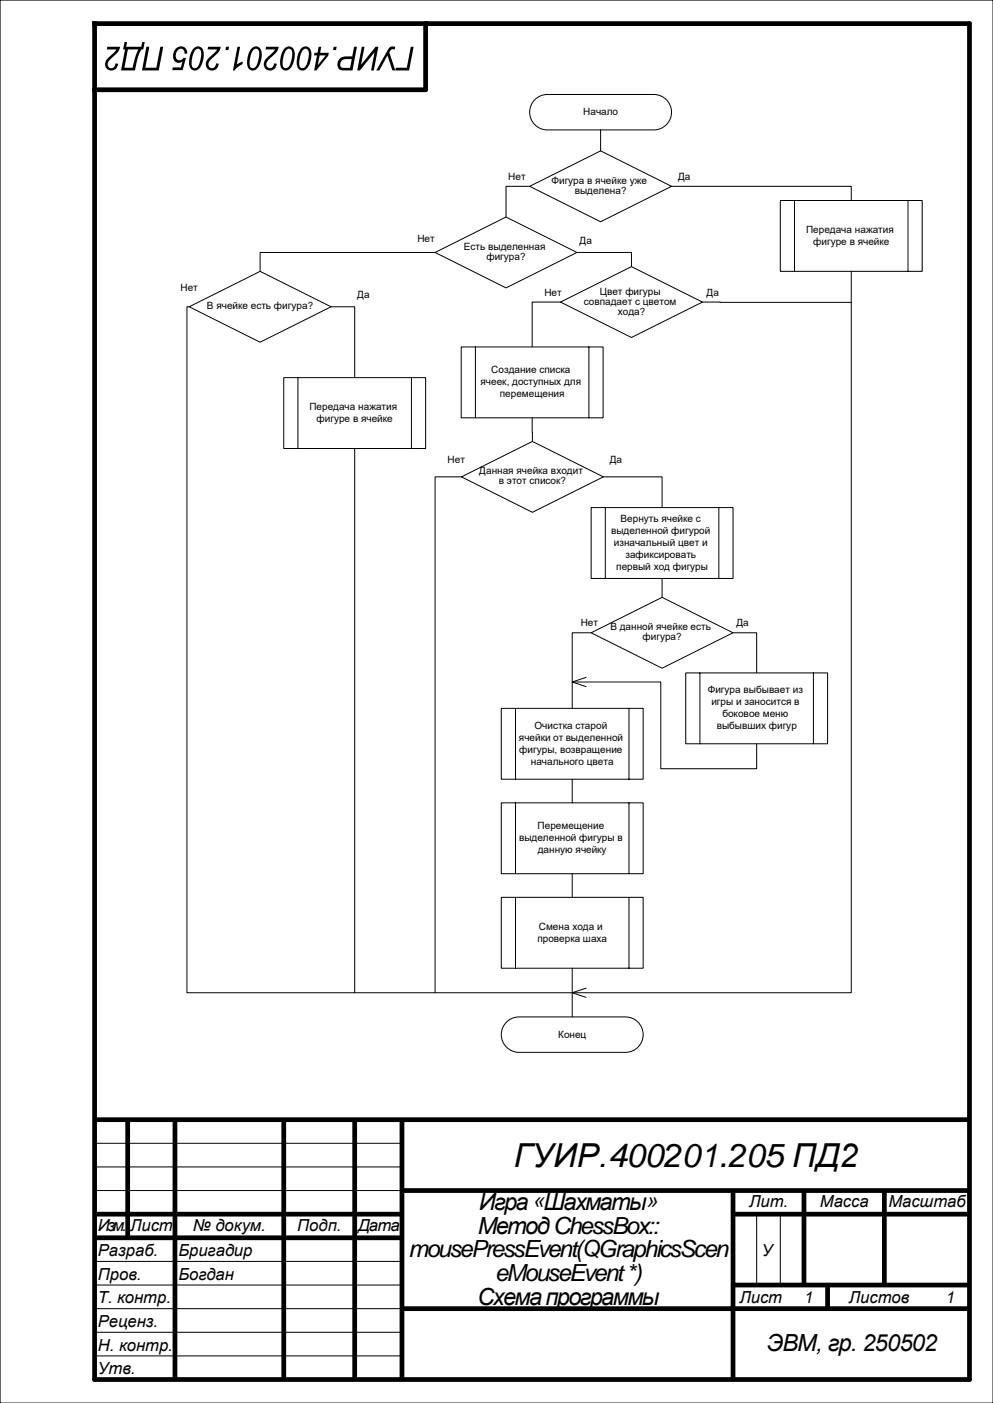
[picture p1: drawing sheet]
<svg xmlns="http://www.w3.org/2000/svg" width="210mm" height="297mm" viewBox="0 0 210 297" stroke-linecap="round" stroke-linejoin="round" font-family="sans-serif">
<path d="M0 0h210v297h-210z" fill="none" stroke="#000" stroke-width=".25"/>
<path d="M20 5h185v287h-185zM90 5v14h-70" fill="none" stroke="#000" stroke-width="1"/>
<g fill="none" stroke="#000" stroke-width="1" stroke-linecap="butt">
<path d="M20 237h185M27 237v25M37 237v55M60 237v55M75 237v55M85 237v55M20 257h65M85 252h120M155 252v40M155 257h50M170 252v20M187 252v20"/>
<path d="M20 262h65M85 277h120M155 272h50M175 272v5"/>
</g>
<path d="M20 242h65M20 247h65M20 252h65M160 257v15M165 257v15M20 267h65M20 272h65M20 277h65M20 282h65M20 287h65" fill="none" stroke="#000" stroke-width=".21"/>
<g fill="#000">
<path d="M47.8 9.9h.6l-.1 .7h-.6zM44 9.9h2.7a4.7 4.7 0 0 1-2.1 2.7 .97 .97 0 0 0-.5 1.1 .97 .97 0 0 0 .9 .7l.5-.4 .2-.6 .6 .1a1.4 1.4 0 0 1-2 1.3 1.4 1.4 0 0 1-.3-2.3l1.9-2h-2zM41 10.2a1.21 1.21 0 0 1 1.4-.3 1.21 1.21 0 0 1 .7 1.2 3.7 3.7 0 0 1-1.6 3.8 1.31 1.31 0 0 1-1.5-1.6 4.7 4.7 0 0 1 1-3.1zM41.3 10.6a4.6 4.6 0 0 0-.6 3.6 .95 .95 0 0 0 1 0 .95 .95 0 0 0 .5-.9l.1-.3a3.2 3.2 0 0 0 0-2.5l-.4-.2zM37.2 10.3a1.36 1.36 0 0 1 1.6-.4 1.36 1.36 0 0 1 .8 1.4l-.6 .1a.87 .87 0 0 0-.7-1.1 .87 .87 0 0 0-1 .8 .98 .98 0 0 0-.1 1.1 .98 .98 0 0 0 1.1 .5l.5-.5 .5 .1-.7 2.5h-2.2l.1-.5h1.7l.4-1.3a1.24 1.24 0 0 1-1.6 .1 1.24 1.24 0 0 1-.4-1.5l.2-.8zM31 9.9h.6l-.9 4.4h2.4l.8-4.4h.6l-.9 5h-3.6zM26.3 8.9h.6l-.2 1h3.2l.2-1h.5l-.3 1.6h-.4l-.6 1.3-.7 3.1h-3l.8-4.4h-.4zM27 10.5l-.7 3.8h1.8l.5-2.4 .7-1.4zM22.7 9.9h2.7a4.7 4.7 0 0 1-2.1 2.7 .97 .97 0 0 0-.5 1.1 .97 .97 0 0 0 .9 .7l.5-.4 .2-.6 .6 .1a1.4 1.4 0 0 1-2 1.3 1.4 1.4 0 0 1-.3-2.3l1.9-2h-2z"/>
<path d="M67.4 9.9h.5l-.2 1.3h1.8l-.1 .6-2.5 3.1h-.5l.6-3.2h-.6l.1-.5h.6zM67.6 11.7l-.4 2.1 1.7-2.1zM63.8 10.2a1.21 1.21 0 0 1 1.3-.3 1.21 1.21 0 0 1 .7 1.2 3.7 3.7 0 0 1-1.5 3.8 1.31 1.31 0 0 1-1.6-1.6 4.7 4.7 0 0 1 1.1-3.1zM64 10.6a4.6 4.6 0 0 0-.5 3.6 .95 .95 0 0 0 1 0 .95 .95 0 0 0 .5-.9l.1-.3a3.2 3.2 0 0 0-.1-2.5l-.4-.2zM60.3 10.2a1.21 1.21 0 0 1 1.3-.3 1.21 1.21 0 0 1 .7 1.2 3.7 3.7 0 0 1-1.5 3.8 1.31 1.31 0 0 1-1.6-1.6 4.7 4.7 0 0 1 1.1-3.1zM60.5 10.6a4.6 4.6 0 0 0-.6 3.6 .95 .95 0 0 0 1.1 0 .95 .95 0 0 0 .4-.9l.1-.3a3.2 3.2 0 0 0 0-2.5l-.4-.2zM56.3 9.9h2.6a4.7 4.7 0 0 1-2 2.7 .97 .97 0 0 0-.6 1.1 .97 .97 0 0 0 1 .7l.5-.4 .2-.6 .5 .1a1.4 1.4 0 0 1-2 1.3 1.4 1.4 0 0 1-.3-2.3l2-2h-2.1zM53.3 10.2a1.21 1.21 0 0 1 1.3-.3 1.21 1.21 0 0 1 .7 1.2 3.7 3.7 0 0 1-1.5 3.8 1.31 1.31 0 0 1-1.6-1.6 4.7 4.7 0 0 1 1.1-3.1zM53.5 10.6a4.6 4.6 0 0 0-.5 3.6 .95 .95 0 0 0 1 0 .95 .95 0 0 0 .5-.9l.1-.3a3.2 3.2 0 0 0-.1-2.5l-.4-.2zM50.2 9.9h.6l-.7 3.8 1.3-.7-.1 .6-1.1 .7-.6 .6h-.3z"/>
<path d="M86.9 9.9h.6l-1 5h-2.9l.1-.6h2.3zM82.4 10l.5-.2 .7 .1-.1 .6h-.7l-.5 .6 1.3 3.8h-.6l-1.1-3.2-1.7 3.2h-.6zM76.5 9.9h.6l-.8 3.8 3.1-3.8h.6l-1 5h-.5l.7-3.8-3.1 3.8h-.6zM71.9 12.4l.9-.4 1.7-.1 .4-2h.6l-1 5h-1.9a1.4 1.4 0 0 1-1.2-1 1.4 1.4 0 0 1 .5-1.5zM72.2 12.9a.83 .83 0 0 0-.2 1 .83 .83 0 0 0 .9 .5h1.1l.4-1.9-1.6 .1zM70.6 9.9h.6l-.1 .7h-.7z"/>
</g>
<path d="M113.1 21.1a3.7 3.7 0 0 1 2.6-1.1h22.6a3.8 3.8 0 0 1 3.7 3.7 3.8 3.8 0 0 1-3.7 3.8h-22.6a3.7 3.7 0 0 1-3.4-2.3 3.7 3.7 0 0 1 .8-4.1z" fill-rule="evenodd" fill="#fff"/>
<path d="M113.1 21.1a3.7 3.7 0 0 1 2.6-1.1h22.6a3.8 3.8 0 0 1 3.7 3.7 3.8 3.8 0 0 1-3.7 3.8h-22.6a3.7 3.7 0 0 1-3.4-2.3 3.7 3.7 0 0 1 .8-4.1z" fill="none" stroke="#000" stroke-width=".21"/>
<path d="M112 39.4l15-7.5 15 7.5-15 7.5z" fill-rule="evenodd" fill="#fff"/>
<path d="M112 39.4l15-7.5 15 7.5-15 7.5z" fill="none" stroke="#000" stroke-width=".21"/>
<path d="M165 42.4h30v15h-30z" fill-rule="evenodd" fill="#fff"/>
<path d="M112 39.4h-5v6.5M127 27.5v4.4M142 39.4h38v3M165 42.4h30v15h-30zM168 42.4v15M192 42.4v15" fill="none" stroke="#000" stroke-width=".21"/>
<path d="M92 53.4l15-7.5 15 7.5-15 7.5z" fill-rule="evenodd" fill="#fff"/>
<path d="M92 53.4l15-7.5 15 7.5-15 7.5zM92 53.4h-37v4M122 53.4h11.5v3" fill="none" stroke="#000" stroke-width=".21"/>
<path d="M118.5 63.9l15-7.5 15 7.5-15 7.5z" fill-rule="evenodd" fill="#fff"/>
<path d="M118.5 63.9l15-7.5 15 7.5-15 7.5zM118.5 63.9h-6v9.5M148.5 63.9l31.5 .1" fill="none" stroke="#000" stroke-width=".21"/>
<path d="M97.5 73.4h30v15h-30z" fill-rule="evenodd" fill="#fff"/>
<path d="M97.5 73.4h30v15h-30zM100.5 73.4v15M124.5 73.4v15" fill="none" stroke="#000" stroke-width=".21"/>
<path d="M97.6 100.9l15-7.5 15 7.5-15 7.5z" fill-rule="evenodd" fill="#fff"/>
<path d="M112.5 88.4l.1 5M97.6 100.9l15-7.5 15 7.5-15 7.5zM97.6 100.9h-5.6v109.2M127.6 100.9h12.4v6.5" fill="none" stroke="#000" stroke-width=".21"/>
<path d="M125 107.4h30v15h-30z" fill-rule="evenodd" fill="#fff"/>
<path d="M125 107.4h30v15h-30zM128 107.4v15M152 107.4v15" fill="none" stroke="#000" stroke-width=".21"/>
<path d="M125 133.9l15-7.5 15 7.5-15 7.5z" fill-rule="evenodd" fill="#fff"/>
<path d="M125 133.9l15-7.5 15 7.5-15 7.5zM125 133.9h-4v16M140 122.4v4M155 133.9h5v8.5" fill="none" stroke="#000" stroke-width=".21"/>
<path d="M145 142.4h30v15h-30z" fill-rule="evenodd" fill="#fff"/>
<path d="M145 142.4h30v15h-30zM148 142.4v15M172 142.4v15" fill="none" stroke="#000" stroke-width=".21"/>
<path d="M106 149.9h30v15h-30z" fill-rule="evenodd" fill="#fff"/>
<path d="M106 149.9h30v15h-30zM109 149.9v15M121 144.4h18.7v18.3h20.3v-5.3M123.9 143.4l-2.9 1 2.9 .9M133 149.9v15" fill="none" stroke="#000" stroke-width=".21"/>
<path d="M106 169.9h30v15h-30z" fill-rule="evenodd" fill="#fff"/>
<path d="M106 169.9h30v15h-30zM109 169.9v15M133 169.9v15" fill="none" stroke="#000" stroke-width=".21"/>
<path d="M106 189.9h30v15h-30z" fill-rule="evenodd" fill="#fff"/>
<path d="M106 189.9h30v15h-30zM109 189.9v15M133 189.9v15" fill="none" stroke="#000" stroke-width=".21"/>
<path d="M60 79.9h30v15h-30z" fill-rule="evenodd" fill="#fff"/>
<path d="M60 79.9h30v15h-30zM63 79.9v15M87 79.9v15" fill="none" stroke="#000" stroke-width=".21"/>
<path d="M40 64.9l15-7.5 15 7.5-15 7.5z" fill-rule="evenodd" fill="#fff"/>
<path d="M40 64.9l15-7.5 15 7.5-15 7.5zM40 64.9h-.5v145.2h81.5M70 64.9h5v15M121 164.9v5M121 184.9v5" fill="none" stroke="#000" stroke-width=".21"/>
<path d="M107.1 216.3a3.7 3.7 0 0 1 2.6-1h22.5a3.8 3.8 0 0 1 3.8 3.7 3.8 3.8 0 0 1-3.8 3.8h-22.5a3.7 3.7 0 0 1-3.4-2.4 3.7 3.7 0 0 1 .8-4.1z" fill-rule="evenodd" fill="#fff"/>
<path d="M180 57.4v152.7h-59M75 94.9v115.2M107.1 216.3a3.7 3.7 0 0 1 2.6-1h22.5a3.8 3.8 0 0 1 3.8 3.7 3.8 3.8 0 0 1-3.8 3.8h-22.5a3.7 3.7 0 0 1-3.4-2.4 3.7 3.7 0 0 1 .8-4.1zM121 204.9v10.4M123.9 209.2l-2.9 .9 2.9 1" fill="none" stroke="#000" stroke-width=".21"/>
<text font-size="7" x="108.7" y="247">ГУИР.400201.205 ПД2</text>
<g font-size="5">
<text x="101.2" y="256.1">Игра«Шахматы»</text>
<text x="101" y="261.1">МетодChessBox::</text>
<text x="86.4" y="266.1">mousePressEvent(QGraphicsScen</text>
<text x="104.7" y="271.1">eMouseEvent *)</text>
<text x="101" y="276.1">Схема программы</text>
<text x="162.1" y="286">ЭВМ, гр. 250502</text>
</g>
<g font-size="3.5">
<text x="158.4" y="255.6">Лит.</text>
<text x="173.4" y="255.6">Масса</text>
<text x="187.9" y="255.6">Масштаб</text>
<text x="20.7" y="260.6">Изм.</text>
<text x="27.5" y="260.6">Лист</text>
<text x="40.8" y="260.6">№ докум.</text>
<text x="62.9" y="260.6">Подп.</text>
<text x="75.7" y="260.6">Дата</text>
<text x="20.7" y="265.9">Разраб.</text>
<text x="37.7" y="265.9">Бригадир</text>
<text x="161.1" y="265.9">У</text>
<text x="20.7" y="270.9">Пров.</text>
<text x="20.7" y="275.9">Т. контр.</text>
<text x="37.7" y="270.9">Богдан</text>
<text x="156.3" y="275.8">Лист</text>
<text x="169.9" y="275.8">1</text>
<text x="179.5" y="275.8">Листов</text>
<text x="199.9" y="275.8">1</text>
<text x="20.7" y="280.9">Реценз.</text>
<text x="20.7" y="285.9">Н. контр.</text>
<text x="20.7" y="290.9">Утв.</text>
</g>
<g font-size="2.1">
<text x="123.3" y="24.4">Начало</text>
<text x="107.5" y="38.1">Нет</text>
<text x="116.6" y="38.9">Фигура в ячейке уже</text>
<text x="121.5" y="41">выделена?</text>
<text x="143.4" y="38.1">Да</text>
<text x="88.3" y="51.2">Нет</text>
<text x="98.1" y="52.9">Есть выделенная</text>
<text x="122.6" y="51.6">Да</text>
<text x="170.5" y="49.3">Передача нажатия</text>
<text x="172" y="51.9">фигуре в ячейке</text>
<text x="102.9" y="55">фигура?</text>
<text x="38.2" y="61.6">Нет</text>
<text x="43.8" y="65.5">В ячейке есть фигура?</text>
<text x="75.6" y="63.1">Да</text>
<text x="115.1" y="62.6">Нет</text>
<text x="123.5" y="64.5">совпадает с цветом</text>
<text x="126.8" y="62.4">Цвет фигуры</text>
<text x="149.4" y="62.6">Да</text>
<text x="130.6" y="66.6">хода?</text>
<text x="101.6" y="81.6">ячеек, доступных для</text>
<text x="103.9" y="79">Создание списка</text>
<text x="65.4" y="86.8">Передача нажатия</text>
<text x="67" y="89.4">фигуре в ячейке</text>
<text x="105.7" y="84.1">перемещения</text>
<text x="94.7" y="98.1">Нет</text>
<text x="101.4" y="100.4">Данная ячейка входит</text>
<text x="128.9" y="98.1">Да</text>
<text x="105.5" y="102.5">в этот список?</text>
<text x="129.2" y="113">выделенной фигурой</text>
<text x="131.2" y="110.5">Вернуть ячейке с</text>
<text x="129.8" y="115.6">изначальный цвет и</text>
<text x="132.2" y="118.1">зафиксировать</text>
<text x="130.3" y="120.7">первый ход фигуры</text>
<text x="122.8" y="132.6">Нет</text>
<text x="129.1" y="133.4">В данной ячейке есть</text>
<text x="135.9" y="135.5">фигура?</text>
<text x="155.7" y="132.6">Да</text>
<text x="149.7" y="146.8">Фигура выбывает из</text>
<text x="150.4" y="149.3">игры и заносится в</text>
<text x="113" y="154.3">Очистка старой</text>
<text x="151.5" y="154.4">выбывших фигур</text>
<text x="152.8" y="151.9">боковое меню</text>
<text x="109.7" y="156.8">ячейки от выделенной</text>
<text x="109.8" y="159.4">фигуры, возвращение</text>
<text x="112.3" y="161.9">начального цвета</text>
<text x="109.8" y="178.1">выделенной фигуры в</text>
<text x="113.7" y="175.6">Перемещение</text>
<text x="113.7" y="180.6">данную ячейку</text>
<text x="114" y="196.8">Смена хода и</text>
<text x="113.6" y="199.4">проверка шаха</text>
<text x="118" y="219.7">Конец</text>
</g>
</svg>
